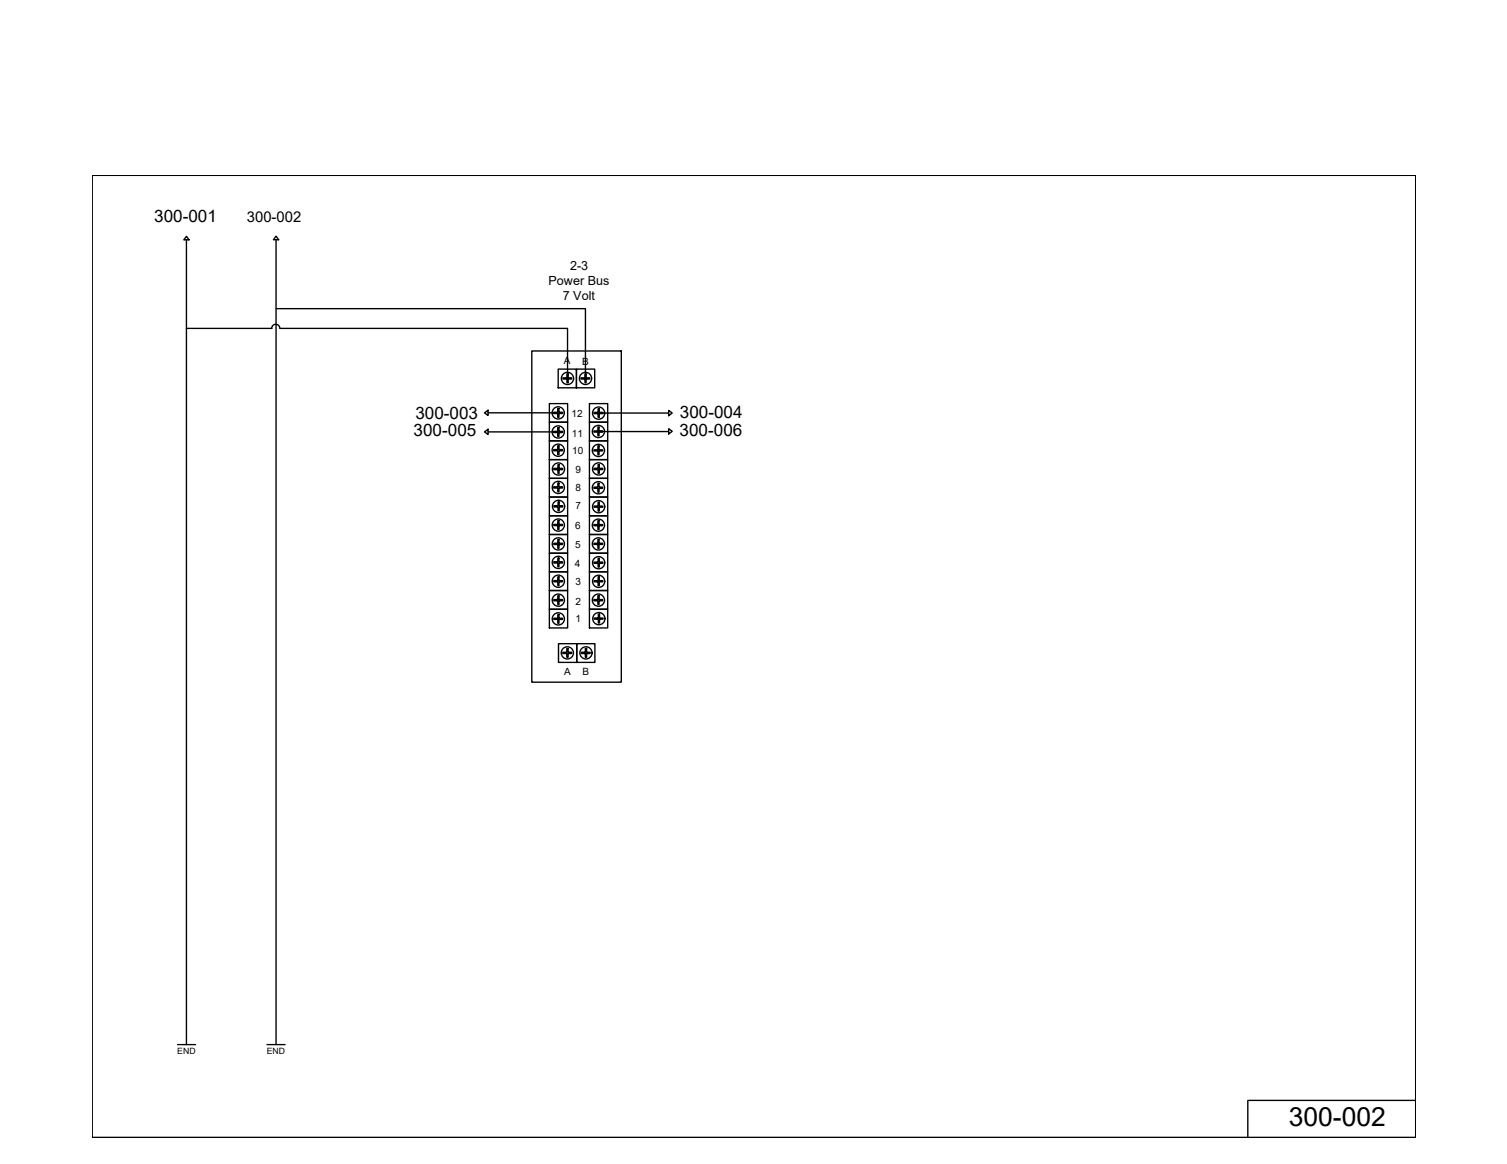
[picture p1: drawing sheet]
<svg xmlns="http://www.w3.org/2000/svg" width="279mm" height="216mm" viewBox="0 0 279 216" stroke-linecap="round" stroke-linejoin="round" font-family="sans-serif">
<!-- layer: 0 -->
<g fill="none" stroke="#000" stroke-width=".25">
<path d="M17.1 32.5h245.4v178.5h-245.4zM262.5 32.5h.1M34.6 43.8l.5 .7h-1zM34.6 44.5v149.3M51.2 43.8l.5 .7h-1zM51.2 57.2h57.3v13M51.2 44.5v149.3M34.6 60.9h15.8a.75 .75 0 0 1 .7-.8 .75 .75 0 0 1 .8 .8h53.3v9.3M89.8 76.6l.7-.5v1zM90.5 76.6h13M98.6 65.1h16.6v61.4h-16.6zM101.9 74.9h3.3v3.4h-3.3z"/>
<path d="M101.9 78.3h3.3v3.5h-3.3zM102.7 76.5h.7v-.7h.2v.7h.7v.2h-.7v.7h-.2v-.7h-.7zM103.5 68.5h3.4v3.4h-3.4zM104.4 70.1h.7v-.7h.2v.7h.7v.2h-.7v.7h-.2v-.7h-.7zM106.9 68.5h3.4v3.4h-3.4zM107.7 70.1h.8v-.7h.2v.7h.6v.2h-.6v.7h-.2v-.7h-.8zM109.3 74.9h3.4v3.4h-3.4zM109.3 78.3h3.4v3.5h-3.4zM110.1 79.9h.7v-.7h.3v.7h.6v.3h-.6v.6h-.3v-.6h-.7zM110.1 76.5h.8v-.7h.2v.7h.7v.2h-.7v.7h-.2v-.7h-.8zM111 76.6h13M124 79.5l.6 .5-.6 .5z"/>
<path d="M124 76.1l.6 .5-.6 .5zM89.8 80.1l.7-.5v1zM90.5 80.1h13M101.9 81.8h3.3v3.5h-3.3zM101.9 85.3h3.3v3.4h-3.3zM101.9 88.7h3.3v3.5h-3.3zM101.9 92.2h3.3v3.5h-3.3zM101.9 95.7h3.3v3.4h-3.3zM101.9 99.1h3.3v3.5h-3.3zM102.7 80h.7v-.7h.2v.7h.7v.2h-.7v.7h-.2v-.7h-.7zM102.7 83.4h.7v-.7h.2v.7h.7v.2h-.7v.7h-.2v-.7h-.7zM102.7 90.3h.7v-.7h.2v.7h.7v.2h-.7v.7h-.2v-.7h-.7z"/>
<path d="M102.7 86.9h.7v-.7h.3v.7h.6v.2h-.6v.7h-.3v-.7h-.7zM102.7 97.3h.7v-.7h.2v.7h.7v.2h-.7v.7h-.2v-.7h-.7zM102.7 93.8h.8v-.7h.2v.7h.6v.2h-.6v.7h-.2v-.7h-.8zM109.3 81.8h3.4v3.5h-3.4zM109.3 85.3h3.4v3.4h-3.4zM109.3 88.7h3.4v3.5h-3.4zM109.3 92.2h3.4v3.5h-3.4zM109.3 95.7h3.4v3.4h-3.4zM109.3 99.1h3.4v3.5h-3.4zM110.1 97.3h.7v-.7h.3v.7h.6v.2h-.6v.7h-.3v-.7h-.7zM110.1 90.4h.7v-.7h.3v.7h.6v.2h-.6v.7h-.3v-.7h-.7zM110.1 83.4h.7v-.7h.3v.7h.6v.2h-.6v.8h-.3v-.8h-.7z"/>
<path d="M110.1 93.9h.8v-.8h.2v.8h.7v.2h-.7v.7h-.2v-.7h-.8zM110.1 86.9h.8v-.7h.2v.7h.7v.2h-.7v.7h-.2v-.7h-.8zM110.9 80h13M101.9 102.6h3.3v3.5h-3.3zM101.9 106.1h3.3v3.4h-3.3zM101.9 109.5h3.3v3.5h-3.3zM101.9 113h3.3v3.5h-3.3zM102.7 100.8h.7v-.7h.2v.7h.7v.2h-.7v.7h-.2v-.7h-.7zM102.7 104.2h.7v-.7h.2v.7h.7v.2h-.7v.7h-.2v-.7h-.7zM102.7 107.7h.7v-.7h.2v.7h.7v.2h-.7v.7h-.2v-.7h-.7zM102.7 111.2h.7v-.7h.2v.7h.7v.2h-.7v.7h-.2v-.7h-.7zM102.7 114.7h.7v-.7h.2v.7h.7v.2h-.7v.7h-.2v-.7h-.7z"/>
<path d="M103.5 119.4h3.4v3.5h-3.4zM106.9 119.4h3.4v3.5h-3.4zM109.3 102.6h3.4v3.5h-3.4zM109.3 106.1h3.4v3.4h-3.4zM109.3 109.5h3.4v3.5h-3.4zM109.3 113h3.4v3.5h-3.4zM110.1 111.2h.7v-.7h.3v.7h.6v.2h-.6v.7h-.3v-.7h-.7zM110.1 100.8h.7v-.8h.3v.8h.6v.2h-.6v.7h-.3v-.7h-.7zM110.1 107.7h.8v-.7h.2v.7h.7v.2h-.7v.7h-.2v-.7h-.8zM110.1 104.3h.8v-.7h.2v.7h.7v.2h-.7v.7h-.2v-.7h-.8zM110.2 114.6h.7v-.7h.2v.7h.7v.2h-.7v.8h-.2v-.8h-.7zM104.4 121h.7v-.7h.2v.7h.7v.2h-.7v.7h-.2v-.7h-.7z"/>
<path d="M107.8 121h.7v-.7h.3v.7h.6v.2h-.6v.7h-.3v-.7h-.7zM32.9 193.8h3.4M49.5 193.8h3.4M262.4 204.1h-31v6.9"/>
<circle cx="103.5" cy="76.6" r="1.13"/>
<circle cx="105.2" cy="70.2" r="1.13"/>
<circle cx="108.6" cy="70.2" r="1.13"/>
<circle cx="111" cy="76.6" r="1.13"/>
<circle cx="103.5" cy="83.5" r="1.13"/>
<circle cx="103.5" cy="80.1" r="1.13"/>
<circle cx="103.5" cy="90.4" r="1.13"/>
<circle cx="103.5" cy="97.4" r="1.13"/>
<circle cx="103.5" cy="87" r="1.13"/>
<circle cx="103.6" cy="93.9" r="1.13"/>
<circle cx="110.9" cy="83.5" r="1.13"/>
<circle cx="110.9" cy="90.5" r="1.13"/>
<circle cx="110.9" cy="80" r="1.13"/>
<circle cx="110.9" cy="97.4" r="1.13"/>
<circle cx="111" cy="94" r="1.13"/>
<circle cx="111" cy="87" r="1.13"/>
<circle cx="103.5" cy="100.9" r="1.13"/>
<circle cx="103.5" cy="114.8" r="1.13"/>
<circle cx="103.5" cy="111.3" r="1.13"/>
<circle cx="103.5" cy="107.8" r="1.13"/>
<circle cx="103.5" cy="104.3" r="1.13"/>
<circle cx="110.9" cy="111.3" r="1.13"/>
<circle cx="110.9" cy="100.9" r="1.13"/>
<circle cx="111" cy="104.4" r="1.13"/>
<circle cx="111" cy="107.8" r="1.13"/>
<circle cx="111" cy="114.7" r="1.13"/>
<circle cx="105.2" cy="121.1" r="1.13"/>
<circle cx="108.6" cy="121.1" r="1.13"/>
</g>
<text font-size="4.9" x="238.9" y="208.8">300-002</text>
<g font-size="3.2">
<text x="28.6" y="41.2">300-001</text>
<text x="77" y="77.8">300-003</text>
<text x="126" y="77.6">300-004</text>
<text x="76.7" y="80.8">300-005</text>
<text x="126" y="80.8">300-006</text>
</g>
<text font-size="2.8" x="45.8" y="41.2">300-002</text>
<g font-size="2.3">
<text x="101.7" y="52.8">Power Bus</text>
<text x="105.7" y="50">2-3</text>
<text x="104.4" y="55.6">7 Volt</text>
</g>
<g font-size="1.9">
<text x="104.5" y="67.6">A</text>
<text x="107.9" y="67.6">B</text>
<text x="106" y="77.4">12</text>
<text x="106" y="81">11</text>
<text x="106.1" y="84.2">10</text>
<text x="106.7" y="87.6">9</text>
<text x="106.7" y="91.1">8</text>
<text x="106.7" y="94.4">7</text>
<text x="106.6" y="101.7">5</text>
<text x="106.7" y="98.2">6</text>
<text x="106.6" y="105.3">4</text>
<text x="106.7" y="108.5">3</text>
<text x="106.7" y="112.2">2</text>
<text x="106.7" y="115.4">1</text>
<text x="104.6" y="125.1">A</text>
<text x="108" y="125.1">B</text>
</g>
<g font-size="1.6">
<text x="32.9" y="195.5">END</text>
<text x="49.4" y="195.5">END</text>
</g>
</svg>
